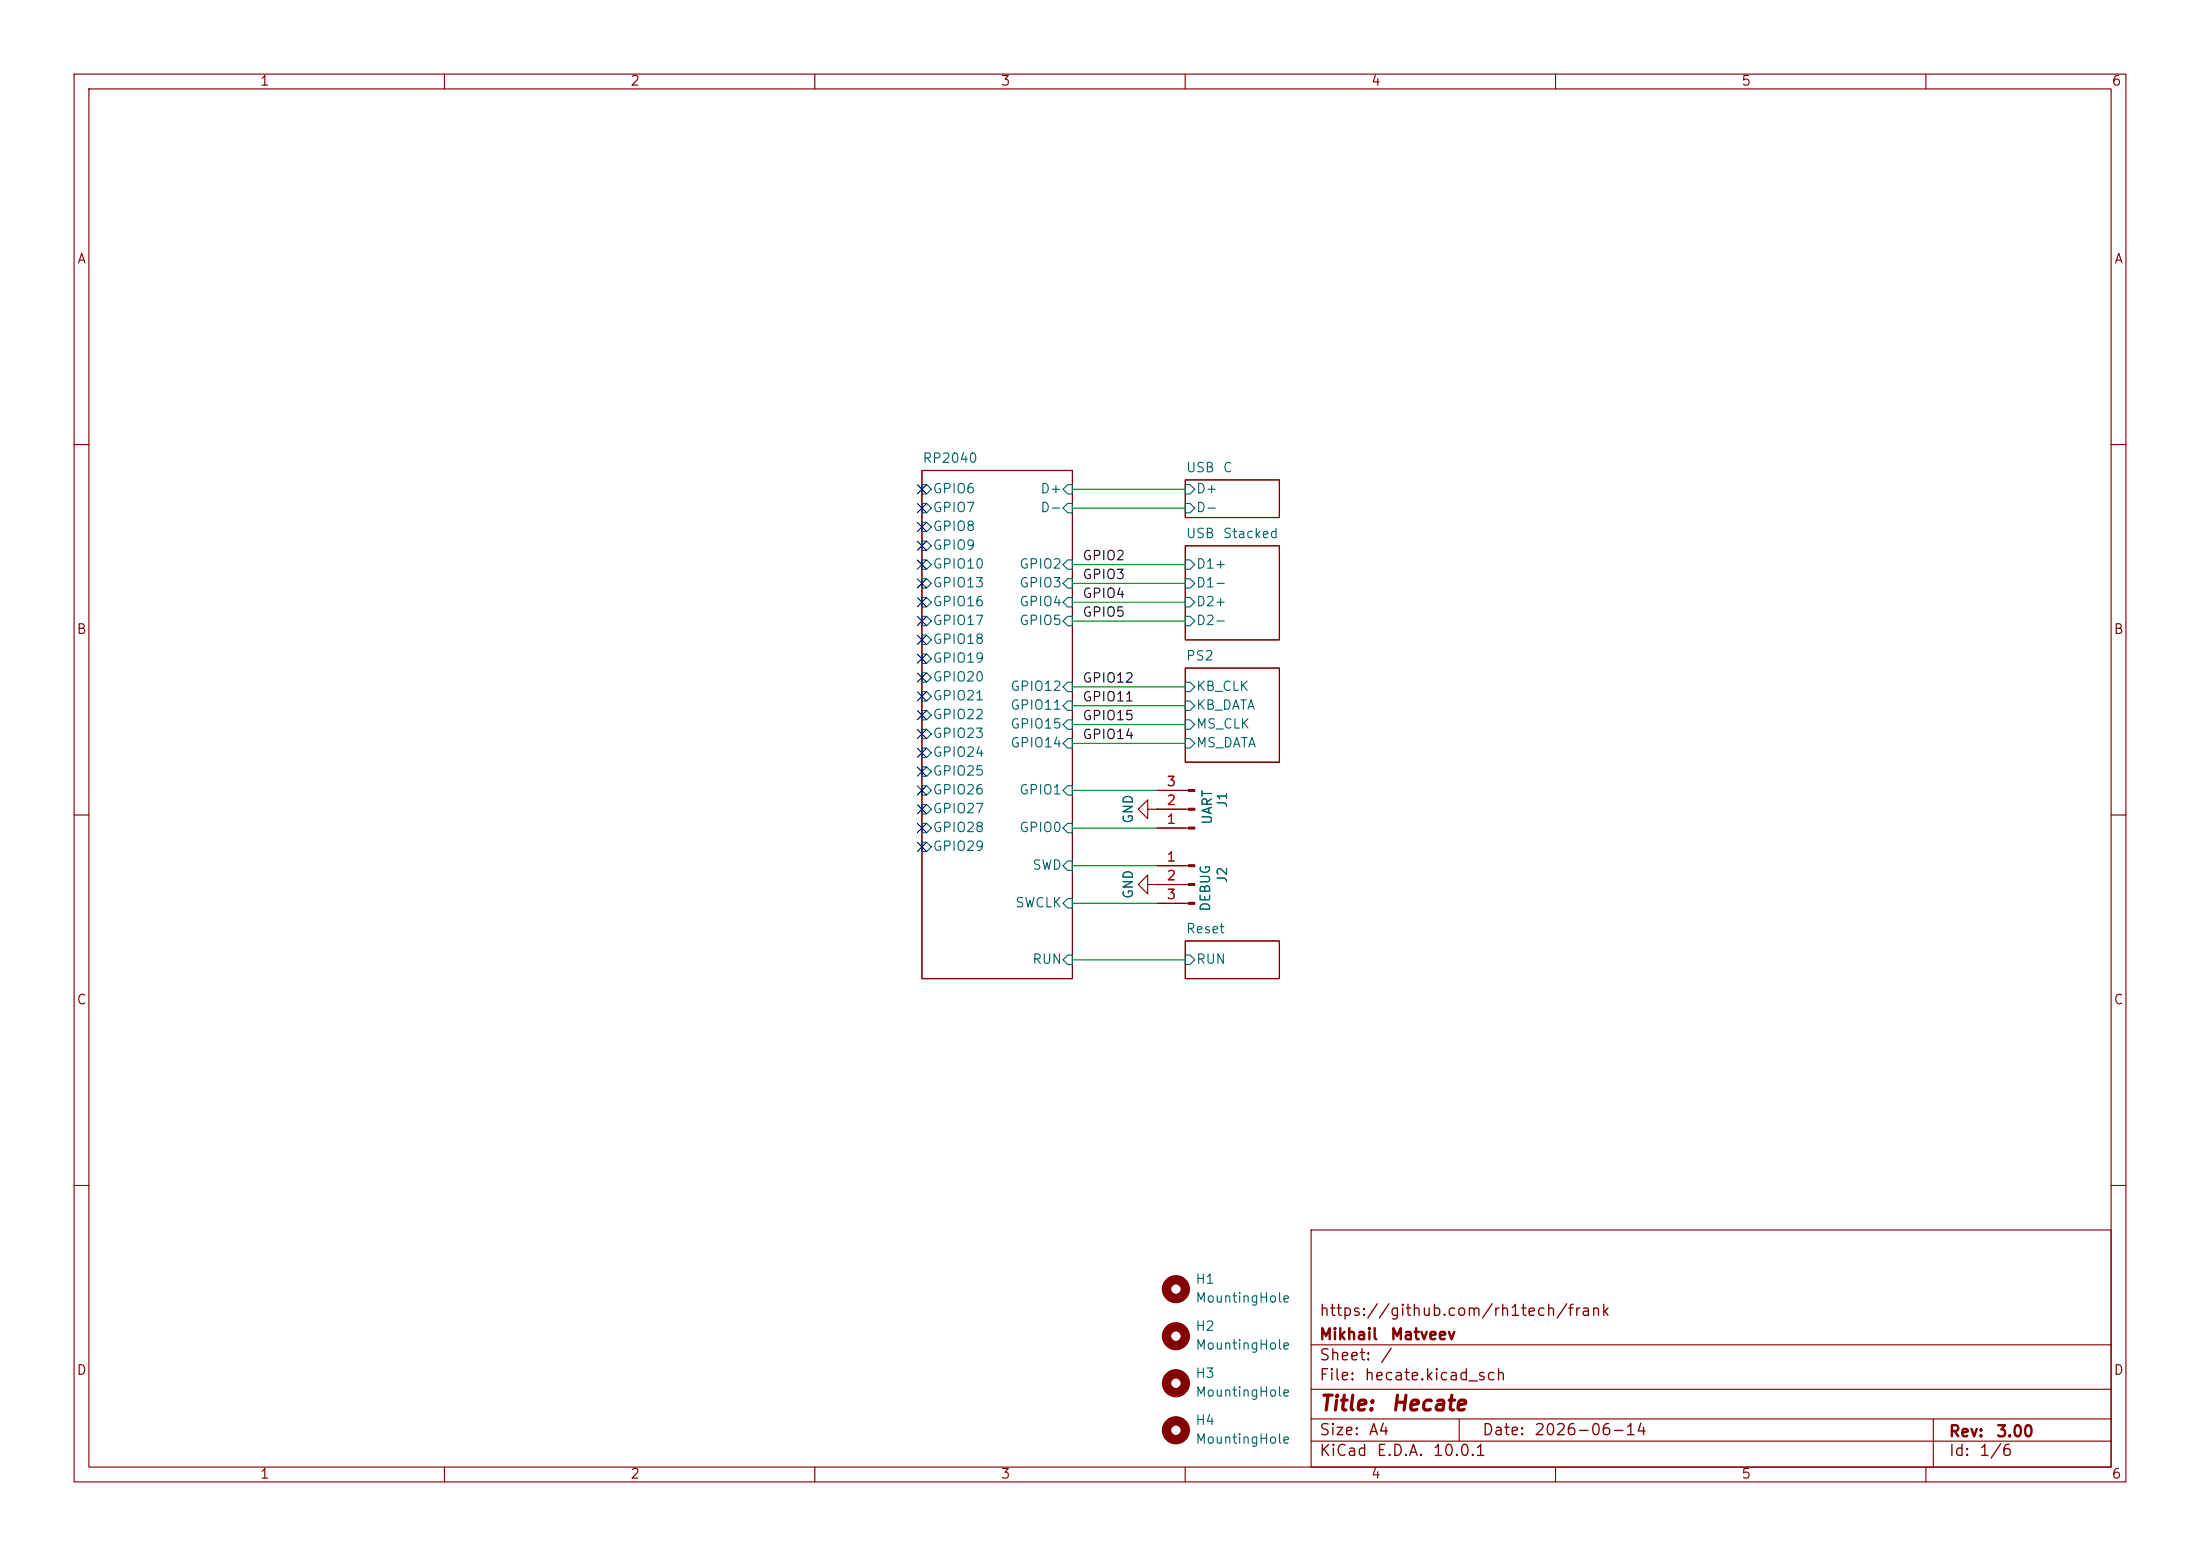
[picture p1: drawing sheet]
(kicad_sch
 (version 20260306)
 (generator "eeschema")
 (generator_version "10.0")
 (paper "A4")
 (title_block
  (title "${NAME}")
  (date "${DATE}")
  (rev "${VERSION}")
  (company "Mikhail Matveev")
  (comment 1 "https://github.com/rh1tech/frank"))
 (lib_symbols
  (symbol "Hecate:Conn_01x03_Pin"
   (pin_names
    (offset 1.016) (hide yes)) (exclude_from_sim no) (in_bom yes) (on_board yes)
   (in_pos_files yes)
   (duplicate_pin_numbers_are_jumpers no)
   (property "Reference" "J" (at 0 5.08 0) (show_name no) (do_not_autoplace no) (effects (font (size 1.27 1.27))))
   (property "Value" "Conn_01x03_Pin" (at 0 -5.08 0) (show_name no) (do_not_autoplace no) (effects (font (size 1.27 1.27))))
   (property "Footprint" "" (at 0 0 0) (show_name no) (do_not_autoplace no) (hide yes) (effects (font (size 1.27 1.27))))
   (property "Datasheet" "" (at 0 0 0) (show_name no) (do_not_autoplace no) (hide yes) (effects (font (size 1.27 1.27))))
   (property "Description" "Generic connector, single row, 01x03, script generated" (at 0 0 0) (show_name no) (do_not_autoplace no) (hide yes) (effects (font (size 1.27 1.27))))
   (property "ki_locked" "" (at 0 0 0) (show_name no) (do_not_autoplace no) (effects (font (size 1.27 1.27))))
   (symbol "Conn_01x03_Pin_1_1"
    (rectangle (start 0.8636 2.667) (end 0 2.413) (stroke (width 0.1524) (type default)) (fill (type outline)))
    (rectangle (start 0.8636 0.127) (end 0 -0.127) (stroke (width 0.1524) (type default)) (fill (type outline)))
    (rectangle (start 0.8636 -2.413) (end 0 -2.667) (stroke (width 0.1524) (type default)) (fill (type outline)))
    (polyline (pts (xy 1.27 2.54) (xy 0.8636 2.54)) (stroke (width 0.1524) (type default)) (fill (type none)))
    (polyline (pts (xy 1.27 0) (xy 0.8636 0)) (stroke (width 0.1524) (type default)) (fill (type none)))
    (polyline (pts (xy 1.27 -2.54) (xy 0.8636 -2.54)) (stroke (width 0.1524) (type default)) (fill (type none)))
    (pin passive line (at 5.08 2.54 180) (length 3.81) (name "Pin_1" (effects (font (size 1.27 1.27)))) (number "1" (effects (font (size 1.27 1.27)))))
    (pin passive line (at 5.08 0 180) (length 3.81) (name "Pin_2" (effects (font (size 1.27 1.27)))) (number "2" (effects (font (size 1.27 1.27)))))
    (pin passive line (at 5.08 -2.54 180) (length 3.81) (name "Pin_3" (effects (font (size 1.27 1.27)))) (number "3" (effects (font (size 1.27 1.27))))))
   (embedded_fonts no))
  (symbol "Hecate:GND"
   (power global)
   (pin_numbers (hide yes))
   (pin_names
    (offset 0) (hide yes)) (exclude_from_sim no) (in_bom yes) (on_board yes)
   (in_pos_files yes)
   (duplicate_pin_numbers_are_jumpers no)
   (property "Reference" "#PWR" (at 0 -6.35 0) (show_name no) (do_not_autoplace no) (hide yes) (effects (font (size 1.27 1.27))))
   (property "Value" "GND" (at 0 -3.81 0) (show_name no) (do_not_autoplace no) (effects (font (size 1.27 1.27))))
   (property "Footprint" "" (at 0 0 0) (show_name no) (do_not_autoplace no) (hide yes) (effects (font (size 1.27 1.27))))
   (property "Datasheet" "" (at 0 0 0) (show_name no) (do_not_autoplace no) (hide yes) (effects (font (size 1.27 1.27))))
   (property "Description" "Power symbol creates a global label with name \"GND\" , ground" (at 0 0 0) (show_name no) (do_not_autoplace no) (hide yes) (effects (font (size 1.27 1.27))))
   (symbol "GND_0_1"
    (polyline (pts (xy 0 0) (xy 0 -1.27) (xy 1.27 -1.27) (xy 0 -2.54) (xy -1.27 -1.27) (xy 0 -1.27)) (stroke (width 0) (type default)) (fill (type none))))
   (symbol "GND_1_1"
    (pin power_in line (at 0 0 270) (length 0) (name "" (effects (font (size 1.27 1.27)))) (number "1" (effects (font (size 1.27 1.27))))))
   (embedded_fonts no))
  (symbol "Hecate:MountingHole"
   (pin_names
    (offset 1.016)) (exclude_from_sim no) (in_bom no) (on_board yes)
   (in_pos_files yes)
   (duplicate_pin_numbers_are_jumpers no)
   (property "Reference" "H" (at 0 5.08 0) (show_name no) (do_not_autoplace no) (effects (font (size 1.27 1.27))))
   (property "Value" "MountingHole" (at 0 3.175 0) (show_name no) (do_not_autoplace no) (effects (font (size 1.27 1.27))))
   (property "Footprint" "" (at 0 0 0) (show_name no) (do_not_autoplace no) (hide yes) (effects (font (size 1.27 1.27))))
   (property "Datasheet" "" (at 0 0 0) (show_name no) (do_not_autoplace no) (hide yes) (effects (font (size 1.27 1.27))))
   (property "Description" "Mounting Hole without connection" (at 0 0 0) (show_name no) (do_not_autoplace no) (hide yes) (effects (font (size 1.27 1.27))))
   (symbol "MountingHole_0_1"
    (circle (center 0 0) (radius 1.27) (stroke (width 1.27) (type default)) (fill (type none))))
   (embedded_fonts no)))
 (no_connect
  (at 124.46 111.76))
 (no_connect
  (at 124.46 104.14))
 (no_connect
  (at 124.46 114.3))
 (no_connect
  (at 124.46 71.12))
 (no_connect
  (at 124.46 93.98))
 (no_connect
  (at 124.46 83.82))
 (no_connect
  (at 124.46 91.44))
 (no_connect
  (at 124.46 86.36))
 (no_connect
  (at 124.46 78.74))
 (no_connect
  (at 124.46 73.66))
 (no_connect
  (at 124.46 66.04))
 (no_connect
  (at 124.46 81.28))
 (no_connect
  (at 124.46 106.68))
 (no_connect
  (at 124.46 101.6))
 (no_connect
  (at 124.46 76.2))
 (no_connect
  (at 124.46 68.58))
 (no_connect
  (at 124.46 88.9))
 (no_connect
  (at 124.46 96.52))
 (no_connect
  (at 124.46 109.22))
 (no_connect
  (at 124.46 99.06))
 (wire
  (pts (xy 144.78 100.33) (xy 160.02 100.33))
  (stroke (width 0) (type default)))
 (wire
  (pts (xy 144.78 92.71) (xy 160.02 92.71))
  (stroke (width 0) (type default)))
 (wire
  (pts (xy 144.78 106.68) (xy 156.21 106.68))
  (stroke (width 0) (type default)))
 (wire
  (pts (xy 144.78 76.2) (xy 160.02 76.2))
  (stroke (width 0) (type default)))
 (wire
  (pts (xy 144.78 68.58) (xy 160.02 68.58))
  (stroke (width 0) (type default)))
 (wire
  (pts (xy 144.78 78.74) (xy 160.02 78.74))
  (stroke (width 0) (type default)))
 (wire
  (pts (xy 144.78 83.82) (xy 160.02 83.82))
  (stroke (width 0) (type default)))
 (wire
  (pts (xy 144.78 95.25) (xy 160.02 95.25))
  (stroke (width 0) (type default)))
 (wire
  (pts (xy 144.78 66.04) (xy 160.02 66.04))
  (stroke (width 0) (type default)))
 (wire
  (pts (xy 144.78 129.54) (xy 160.02 129.54))
  (stroke (width 0) (type default)))
 (wire
  (pts (xy 144.78 81.28) (xy 160.02 81.28))
  (stroke (width 0) (type default)))
 (wire
  (pts (xy 144.78 121.92) (xy 156.21 121.92))
  (stroke (width 0) (type default)))
 (wire
  (pts (xy 144.78 116.84) (xy 156.21 116.84))
  (stroke (width 0) (type default)))
 (wire
  (pts (xy 144.78 111.76) (xy 156.21 111.76))
  (stroke (width 0) (type default)))
 (wire
  (pts (xy 144.78 97.79) (xy 160.02 97.79))
  (stroke (width 0) (type default)))
 (label "GPIO3"
  (at 146.05 78.74 0)
  (effects (font (size 1.27 1.27)) (justify left bottom)))
 (label "GPIO14"
  (at 146.05 100.33 0)
  (effects (font (size 1.27 1.27)) (justify left bottom)))
 (label "GPIO12"
  (at 146.05 92.71 0)
  (effects (font (size 1.27 1.27)) (justify left bottom)))
 (label "GPIO15"
  (at 146.05 97.79 0)
  (effects (font (size 1.27 1.27)) (justify left bottom)))
 (label "GPIO11"
  (at 146.05 95.25 0)
  (effects (font (size 1.27 1.27)) (justify left bottom)))
 (label "GPIO4"
  (at 146.05 81.28 0)
  (effects (font (size 1.27 1.27)) (justify left bottom)))
 (label "GPIO2"
  (at 146.05 76.2 0)
  (effects (font (size 1.27 1.27)) (justify left bottom)))
 (label "GPIO5"
  (at 146.05 83.82 0)
  (effects (font (size 1.27 1.27)) (justify left bottom)))
 (symbol
  (lib_id "Hecate:MountingHole")
  (at 158.75 180.34 0)
  (unit 1)
  (body_style 1)
  (exclude_from_sim yes)
  (in_bom no)
  (on_board yes)
  (in_pos_files yes)
  (dnp no)
  (fields_autoplaced yes)
  (property "Reference" "H2" (at 161.29 179.0699 0) (show_name no) (do_not_autoplace no) (effects (font (size 1.27 1.27)) (justify left)))
  (property "Value" "MountingHole" (at 161.29 181.6099 0) (show_name no) (do_not_autoplace no) (effects (font (size 1.27 1.27)) (justify left)))
  (property "Footprint" "Hecate:MountingHole_2.7mm" (at 158.75 180.34 0) (hide yes) (show_name no) (do_not_autoplace no) (effects (font (size 1.27 1.27))))
  (property "Datasheet" "" (at 158.75 180.34 0) (hide yes) (show_name no) (do_not_autoplace no) (effects (font (size 1.27 1.27))))
  (property "Description" "Mounting Hole without connection" (at 158.75 180.34 0) (hide yes) (show_name no) (do_not_autoplace no) (effects (font (size 1.27 1.27)))))
 (symbol
  (lib_id "Hecate:Conn_01x03_Pin")
  (at 161.29 119.38 0)
  (mirror y)
  (unit 1)
  (body_style 1)
  (exclude_from_sim no)
  (in_bom yes)
  (on_board yes)
  (in_pos_files yes)
  (dnp no)
  (property "Reference" "J2" (at 165.1 118.11 90) (show_name no) (do_not_autoplace no) (effects (font (size 1.27 1.27))))
  (property "Value" "DEBUG" (at 162.814 119.888 90) (show_name no) (do_not_autoplace no) (effects (font (size 1.27 1.27))))
  (property "Footprint" "Hecate:JST_SH_BM03B-SRSS-TB_1x03-1MP_P1.00mm_Vertical" (at 161.29 119.38 0) (hide yes) (show_name no) (do_not_autoplace no) (effects (font (size 1.27 1.27))))
  (property "Datasheet" "https://www.mouser.com/datasheet/2/154/basics-us_2-54mm-125848.pdf" (at 161.29 119.38 0) (hide yes) (show_name no) (do_not_autoplace no) (effects (font (size 1.27 1.27))))
  (property "Description" "Generic connector, single row, 01x03, script generated" (at 161.29 119.38 0) (hide yes) (show_name no) (do_not_autoplace no) (effects (font (size 1.27 1.27))))
  (property "AliExpress" "https://www.aliexpress.com/item/1005007039504981.html" (at 161.29 119.38 0) (hide yes) (show_name no) (do_not_autoplace no) (effects (font (size 1.27 1.27))))
  (property "Attrition Qty" "" (at 161.29 119.38 0) (hide yes) (show_name no) (do_not_autoplace no) (effects (font (size 1.27 1.27))))
  (property "Category" "" (at 161.29 119.38 0) (hide yes) (show_name no) (do_not_autoplace no) (effects (font (size 1.27 1.27))))
  (property "Class" "" (at 161.29 119.38 0) (hide yes) (show_name no) (do_not_autoplace no) (effects (font (size 1.27 1.27))))
  (property "Crystal Type" "" (at 161.29 119.38 0) (hide yes) (show_name no) (do_not_autoplace no) (effects (font (size 1.27 1.27))))
  (property "Frequency" "" (at 161.29 119.38 0) (hide yes) (show_name no) (do_not_autoplace no) (effects (font (size 1.27 1.27))))
  (property "Frequency Stability" "" (at 161.29 119.38 0) (hide yes) (show_name no) (do_not_autoplace no) (effects (font (size 1.27 1.27))))
  (property "Frequency Tolerance" "" (at 161.29 119.38 0) (hide yes) (show_name no) (do_not_autoplace no) (effects (font (size 1.27 1.27))))
  (property "Load Capacitance" "" (at 161.29 119.38 0) (hide yes) (show_name no) (do_not_autoplace no) (effects (font (size 1.27 1.27))))
  (property "Minimum Qty" "" (at 161.29 119.38 0) (hide yes) (show_name no) (do_not_autoplace no) (effects (font (size 1.27 1.27))))
  (property "Normal Temperature Frequency Tolerance" "" (at 161.29 119.38 0) (hide yes) (show_name no) (do_not_autoplace no) (effects (font (size 1.27 1.27))))
  (property "Operating Temperature" "" (at 161.29 119.38 0) (hide yes) (show_name no) (do_not_autoplace no) (effects (font (size 1.27 1.27))))
  (property "Part" "" (at 161.29 119.38 0) (hide yes) (show_name no) (do_not_autoplace no) (effects (font (size 1.27 1.27))))
  (property "Process" "" (at 161.29 119.38 0) (hide yes) (show_name no) (do_not_autoplace no) (effects (font (size 1.27 1.27))))
  (property "Stock" "" (at 161.29 119.38 0) (hide yes) (show_name no) (do_not_autoplace no) (effects (font (size 1.27 1.27))))
  (property "Type" "" (at 161.29 119.38 0) (hide yes) (show_name no) (do_not_autoplace no) (effects (font (size 1.27 1.27))))
  (pin "2")
  (pin "3")
  (pin "1"))
 (symbol
  (lib_id "Hecate:MountingHole")
  (at 158.75 173.99 0)
  (unit 1)
  (body_style 1)
  (exclude_from_sim yes)
  (in_bom no)
  (on_board yes)
  (in_pos_files yes)
  (dnp no)
  (fields_autoplaced yes)
  (property "Reference" "H1" (at 161.29 172.7199 0) (show_name no) (do_not_autoplace no) (effects (font (size 1.27 1.27)) (justify left)))
  (property "Value" "MountingHole" (at 161.29 175.2599 0) (show_name no) (do_not_autoplace no) (effects (font (size 1.27 1.27)) (justify left)))
  (property "Footprint" "Hecate:MountingHole_2.7mm" (at 158.75 173.99 0) (hide yes) (show_name no) (do_not_autoplace no) (effects (font (size 1.27 1.27))))
  (property "Datasheet" "" (at 158.75 173.99 0) (hide yes) (show_name no) (do_not_autoplace no) (effects (font (size 1.27 1.27))))
  (property "Description" "Mounting Hole without connection" (at 158.75 173.99 0) (hide yes) (show_name no) (do_not_autoplace no) (effects (font (size 1.27 1.27)))))
 (symbol
  (lib_id "Hecate:Conn_01x03_Pin")
  (at 161.29 109.22 180)
  (unit 1)
  (body_style 1)
  (exclude_from_sim no)
  (in_bom yes)
  (on_board yes)
  (in_pos_files yes)
  (dnp no)
  (property "Reference" "J1" (at 165.1 107.95 90) (show_name no) (do_not_autoplace no) (effects (font (size 1.27 1.27))))
  (property "Value" "UART" (at 163.068 108.966 90) (show_name no) (do_not_autoplace no) (effects (font (size 1.27 1.27))))
  (property "Footprint" "Hecate:JST_SH_BM03B-SRSS-TB_1x03-1MP_P1.00mm_Vertical" (at 161.29 109.22 0) (hide yes) (show_name no) (do_not_autoplace no) (effects (font (size 1.27 1.27))))
  (property "Datasheet" "" (at 161.29 109.22 0) (hide yes) (show_name no) (do_not_autoplace no) (effects (font (size 1.27 1.27))))
  (property "Description" "Generic connector, single row, 01x03, script generated" (at 161.29 109.22 0) (hide yes) (show_name no) (do_not_autoplace no) (effects (font (size 1.27 1.27))))
  (pin "3")
  (pin "2")
  (pin "1"))
 (symbol
  (lib_id "Hecate:GND")
  (at 156.21 109.22 270)
  (unit 1)
  (body_style 1)
  (exclude_from_sim no)
  (in_bom yes)
  (on_board yes)
  (in_pos_files yes)
  (dnp no)
  (property "Reference" "#PWR01" (at 149.86 109.22 0) (hide yes) (show_name no) (do_not_autoplace no) (effects (font (size 1.27 1.27))))
  (property "Value" "GND" (at 152.4 109.22 0) (show_name no) (do_not_autoplace no) (effects (font (size 1.27 1.27))))
  (property "Footprint" "" (at 156.21 109.22 0) (hide yes) (show_name no) (do_not_autoplace no) (effects (font (size 1.27 1.27))))
  (property "Datasheet" "" (at 156.21 109.22 0) (hide yes) (show_name no) (do_not_autoplace no) (effects (font (size 1.27 1.27))))
  (property "Description" "Power symbol creates a global label with name \"GND\" , ground" (at 156.21 109.22 0) (hide yes) (show_name no) (do_not_autoplace no) (effects (font (size 1.27 1.27))))
  (pin "1"))
 (symbol
  (lib_id "Hecate:GND")
  (at 156.21 119.38 270)
  (unit 1)
  (body_style 1)
  (exclude_from_sim no)
  (in_bom yes)
  (on_board yes)
  (in_pos_files yes)
  (dnp no)
  (property "Reference" "#PWR02" (at 149.86 119.38 0) (hide yes) (show_name no) (do_not_autoplace no) (effects (font (size 1.27 1.27))))
  (property "Value" "GND" (at 152.4 119.38 0) (show_name no) (do_not_autoplace no) (effects (font (size 1.27 1.27))))
  (property "Footprint" "" (at 156.21 119.38 0) (hide yes) (show_name no) (do_not_autoplace no) (effects (font (size 1.27 1.27))))
  (property "Datasheet" "" (at 156.21 119.38 0) (hide yes) (show_name no) (do_not_autoplace no) (effects (font (size 1.27 1.27))))
  (property "Description" "Power symbol creates a global label with name \"GND\" , ground" (at 156.21 119.38 0) (hide yes) (show_name no) (do_not_autoplace no) (effects (font (size 1.27 1.27))))
  (pin "1"))
 (symbol
  (lib_id "Hecate:MountingHole")
  (at 158.75 193.04 0)
  (unit 1)
  (body_style 1)
  (exclude_from_sim yes)
  (in_bom no)
  (on_board yes)
  (in_pos_files yes)
  (dnp no)
  (fields_autoplaced yes)
  (property "Reference" "H4" (at 161.29 191.7699 0) (show_name no) (do_not_autoplace no) (effects (font (size 1.27 1.27)) (justify left)))
  (property "Value" "MountingHole" (at 161.29 194.3099 0) (show_name no) (do_not_autoplace no) (effects (font (size 1.27 1.27)) (justify left)))
  (property "Footprint" "Hecate:MountingHole_2.7mm" (at 158.75 193.04 0) (hide yes) (show_name no) (do_not_autoplace no) (effects (font (size 1.27 1.27))))
  (property "Datasheet" "" (at 158.75 193.04 0) (hide yes) (show_name no) (do_not_autoplace no) (effects (font (size 1.27 1.27))))
  (property "Description" "Mounting Hole without connection" (at 158.75 193.04 0) (hide yes) (show_name no) (do_not_autoplace no) (effects (font (size 1.27 1.27)))))
 (symbol
  (lib_id "Hecate:MountingHole")
  (at 158.75 186.69 0)
  (unit 1)
  (body_style 1)
  (exclude_from_sim yes)
  (in_bom no)
  (on_board yes)
  (in_pos_files yes)
  (dnp no)
  (fields_autoplaced yes)
  (property "Reference" "H3" (at 161.29 185.4199 0) (show_name no) (do_not_autoplace no) (effects (font (size 1.27 1.27)) (justify left)))
  (property "Value" "MountingHole" (at 161.29 187.9599 0) (show_name no) (do_not_autoplace no) (effects (font (size 1.27 1.27)) (justify left)))
  (property "Footprint" "Hecate:MountingHole_2.7mm" (at 158.75 186.69 0) (hide yes) (show_name no) (do_not_autoplace no) (effects (font (size 1.27 1.27))))
  (property "Datasheet" "" (at 158.75 186.69 0) (hide yes) (show_name no) (do_not_autoplace no) (effects (font (size 1.27 1.27))))
  (property "Description" "Mounting Hole without connection" (at 158.75 186.69 0) (hide yes) (show_name no) (do_not_autoplace no) (effects (font (size 1.27 1.27)))))
 (sheet
  (at 160.02 73.66)
  (size 12.7 12.7)
  (exclude_from_sim no)
  (in_bom yes)
  (on_board yes)
  (dnp no)
  (fields_autoplaced yes)
  (stroke (width 0.1524) (type solid))
  (fill (color 0 0 0 0))
  (property "Sheetname" "USB Stacked" (at 160.02 72.9484 0) (show_name no) (do_not_autoplace no) (effects (font (size 1.27 1.27)) (justify left bottom)))
  (property "Sheetfile" "usbstack.kicad_sch" (at 160.02 86.9446 0) (hide yes) (show_name no) (do_not_autoplace no) (effects (font (size 1.27 1.27)) (justify left top)))
  (pin "D1+" input (at 160.02 76.2 180) (effects (font (size 1.27 1.27)) (justify left)))
  (pin "D1-" input (at 160.02 78.74 180) (effects (font (size 1.27 1.27)) (justify left)))
  (pin "D2+" input (at 160.02 81.28 180) (effects (font (size 1.27 1.27)) (justify left)))
  (pin "D2-" input (at 160.02 83.82 180) (effects (font (size 1.27 1.27)) (justify left))))
 (sheet
  (at 160.02 90.17)
  (size 12.7 12.7)
  (exclude_from_sim no)
  (in_bom yes)
  (on_board yes)
  (dnp no)
  (fields_autoplaced yes)
  (stroke (width 0.1524) (type solid))
  (fill (color 0 0 0 0))
  (property "Sheetname" "PS2" (at 160.02 89.4584 0) (show_name no) (do_not_autoplace no) (effects (font (size 1.27 1.27)) (justify left bottom)))
  (property "Sheetfile" "ps2.kicad_sch" (at 160.02 103.4546 0) (hide yes) (show_name no) (do_not_autoplace no) (effects (font (size 1.27 1.27)) (justify left top)))
  (pin "KB_CLK" input (at 160.02 92.71 180) (effects (font (size 1.27 1.27)) (justify left)))
  (pin "KB_DATA" input (at 160.02 95.25 180) (effects (font (size 1.27 1.27)) (justify left)))
  (pin "MS_CLK" input (at 160.02 97.79 180) (effects (font (size 1.27 1.27)) (justify left)))
  (pin "MS_DATA" input (at 160.02 100.33 180) (effects (font (size 1.27 1.27)) (justify left))))
 (sheet
  (at 124.46 63.5)
  (size 20.32 68.58)
  (exclude_from_sim no)
  (in_bom yes)
  (on_board yes)
  (dnp no)
  (fields_autoplaced yes)
  (stroke (width 0.1524) (type solid))
  (fill (color 0 0 0 0))
  (property "Sheetname" "RP2040" (at 124.46 62.7884 0) (show_name no) (do_not_autoplace no) (effects (font (size 1.27 1.27)) (justify left bottom)))
  (property "Sheetfile" "rp2040.kicad_sch" (at 124.46 132.6646 0) (hide yes) (show_name no) (do_not_autoplace no) (effects (font (size 1.27 1.27)) (justify left top)))
  (pin "D+" input (at 144.78 66.04 0) (effects (font (size 1.27 1.27)) (justify right)))
  (pin "D-" input (at 144.78 68.58 0) (effects (font (size 1.27 1.27)) (justify right)))
  (pin "GPIO2" input (at 144.78 76.2 0) (effects (font (size 1.27 1.27)) (justify right)))
  (pin "GPIO3" input (at 144.78 78.74 0) (effects (font (size 1.27 1.27)) (justify right)))
  (pin "GPIO4" input (at 144.78 81.28 0) (effects (font (size 1.27 1.27)) (justify right)))
  (pin "GPIO5" input (at 144.78 83.82 0) (effects (font (size 1.27 1.27)) (justify right)))
  (pin "GPIO6" input (at 124.46 66.04 180) (effects (font (size 1.27 1.27)) (justify left)))
  (pin "GPIO7" input (at 124.46 68.58 180) (effects (font (size 1.27 1.27)) (justify left)))
  (pin "GPIO8" input (at 124.46 71.12 180) (effects (font (size 1.27 1.27)) (justify left)))
  (pin "GPIO9" input (at 124.46 73.66 180) (effects (font (size 1.27 1.27)) (justify left)))
  (pin "GPIO10" input (at 124.46 76.2 180) (effects (font (size 1.27 1.27)) (justify left)))
  (pin "GPIO11" input (at 144.78 95.25 0) (effects (font (size 1.27 1.27)) (justify right)))
  (pin "GPIO12" input (at 144.78 92.71 0) (effects (font (size 1.27 1.27)) (justify right)))
  (pin "GPIO13" input (at 124.46 78.74 180) (effects (font (size 1.27 1.27)) (justify left)))
  (pin "GPIO14" input (at 144.78 100.33 0) (effects (font (size 1.27 1.27)) (justify right)))
  (pin "GPIO15" input (at 144.78 97.79 0) (effects (font (size 1.27 1.27)) (justify right)))
  (pin "GPIO16" input (at 124.46 81.28 180) (effects (font (size 1.27 1.27)) (justify left)))
  (pin "GPIO17" input (at 124.46 83.82 180) (effects (font (size 1.27 1.27)) (justify left)))
  (pin "GPIO18" input (at 124.46 86.36 180) (effects (font (size 1.27 1.27)) (justify left)))
  (pin "GPIO19" input (at 124.46 88.9 180) (effects (font (size 1.27 1.27)) (justify left)))
  (pin "GPIO20" input (at 124.46 91.44 180) (effects (font (size 1.27 1.27)) (justify left)))
  (pin "GPIO21" input (at 124.46 93.98 180) (effects (font (size 1.27 1.27)) (justify left)))
  (pin "GPIO22" input (at 124.46 96.52 180) (effects (font (size 1.27 1.27)) (justify left)))
  (pin "GPIO23" input (at 124.46 99.06 180) (effects (font (size 1.27 1.27)) (justify left)))
  (pin "GPIO24" input (at 124.46 101.6 180) (effects (font (size 1.27 1.27)) (justify left)))
  (pin "GPIO25" input (at 124.46 104.14 180) (effects (font (size 1.27 1.27)) (justify left)))
  (pin "GPIO26" input (at 124.46 106.68 180) (effects (font (size 1.27 1.27)) (justify left)))
  (pin "GPIO27" input (at 124.46 109.22 180) (effects (font (size 1.27 1.27)) (justify left)))
  (pin "GPIO28" input (at 124.46 111.76 180) (effects (font (size 1.27 1.27)) (justify left)))
  (pin "GPIO29" input (at 124.46 114.3 180) (effects (font (size 1.27 1.27)) (justify left)))
  (pin "RUN" input (at 144.78 129.54 0) (effects (font (size 1.27 1.27)) (justify right)))
  (pin "SWCLK" input (at 144.78 121.92 0) (effects (font (size 1.27 1.27)) (justify right)))
  (pin "SWD" input (at 144.78 116.84 0) (effects (font (size 1.27 1.27)) (justify right)))
  (pin "GPIO0" input (at 144.78 111.76 0) (effects (font (size 1.27 1.27)) (justify right)))
  (pin "GPIO1" input (at 144.78 106.68 0) (effects (font (size 1.27 1.27)) (justify right))))
 (sheet
  (at 160.02 64.77)
  (size 12.7 5.08)
  (exclude_from_sim no)
  (in_bom yes)
  (on_board yes)
  (dnp no)
  (fields_autoplaced yes)
  (stroke (width 0.1524) (type solid))
  (fill (color 0 0 0 0))
  (property "Sheetname" "USB C" (at 160.02 64.0584 0) (show_name no) (do_not_autoplace no) (effects (font (size 1.27 1.27)) (justify left bottom)))
  (property "Sheetfile" "power.kicad_sch" (at 160.02 70.4346 0) (hide yes) (show_name no) (do_not_autoplace no) (effects (font (size 1.27 1.27)) (justify left top)))
  (pin "D+" input (at 160.02 66.04 180) (effects (font (size 1.27 1.27)) (justify left)))
  (pin "D-" input (at 160.02 68.58 180) (effects (font (size 1.27 1.27)) (justify left))))
 (sheet
  (at 160.02 127)
  (size 12.7 5.08)
  (exclude_from_sim no)
  (in_bom yes)
  (on_board yes)
  (dnp no)
  (fields_autoplaced yes)
  (stroke (width 0.1524) (type solid))
  (fill (color 0 0 0 0))
  (property "Sheetname" "Reset" (at 160.02 126.2884 0) (show_name no) (do_not_autoplace no) (effects (font (size 1.27 1.27)) (justify left bottom)))
  (property "Sheetfile" "reset_rp.kicad_sch" (at 160.02 132.6646 0) (hide yes) (show_name no) (do_not_autoplace no) (effects (font (size 1.27 1.27)) (justify left top)))
  (pin "RUN" input (at 160.02 129.54 180) (effects (font (size 1.27 1.27)) (justify left))))
 (sheet_instances
  (path ""
   (page "1")))
 (embedded_fonts no))
